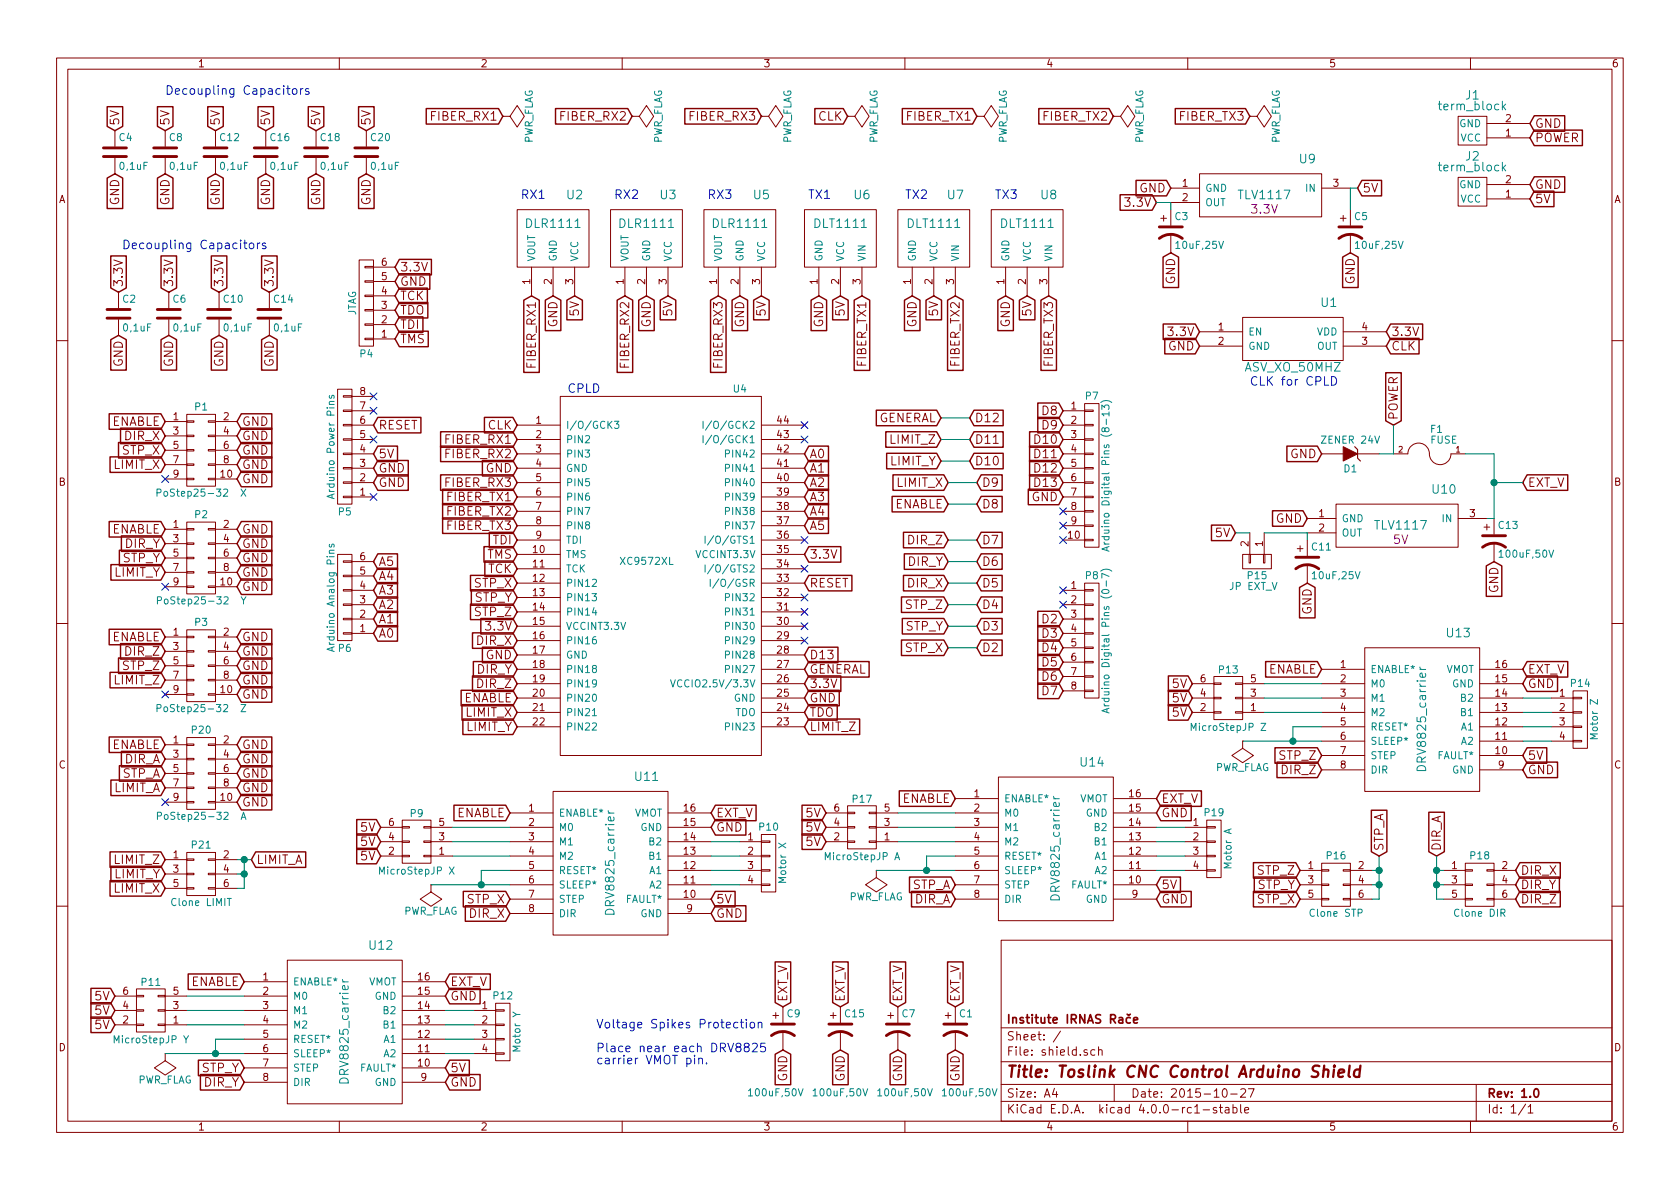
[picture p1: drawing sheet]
EESchema Schematic File Version 2
LIBS:shield-rescue
LIBS:power
LIBS:device
LIBS:transistors
LIBS:conn
LIBS:linear
LIBS:regul
LIBS:74xx
LIBS:cmos4000
LIBS:adc-dac
LIBS:memory
LIBS:xilinx
LIBS:microcontrollers
LIBS:dsp
LIBS:microchip
LIBS:analog_switches
LIBS:motorola
LIBS:texas
LIBS:intel
LIBS:audio
LIBS:interface
LIBS:digital-audio
LIBS:philips
LIBS:display
LIBS:cypress
LIBS:siliconi
LIBS:opto
LIBS:atmel
LIBS:contrib
LIBS:valves
LIBS:xc9572xl
LIBS:shield-cache
EELAYER 25 0
EELAYER END
$Descr A4 11693 8268
encoding utf-8
Sheet 1 1
Title "Toslink CNC Control Arduino Shield"
Date "2015-10-27"
Rev "1.0"
Comp "Institute IRNAS Rače"
Comment1 ""
Comment2 ""
Comment3 ""
Comment4 ""
$EndDescr
$Comp
L DLT1111 U6
U 1 1
P 5850 1650
F 0 "U6" H 6000 1950 60  0000 C CNN
F 1 "DLT1111" H 5850 1750 60  0000 C CNN
F 2 "VQFP44:DLT1111" H 5850 1150 60  0001 C CNN
F 3 "" H 5850 1150 60  0000 C CNN
	1    5850 1650
	1    0    0    -1  
$EndComp
$Comp
L DLR1111 U3
U 1 1
P 4500 1650
F 0 "U3" H 4650 1950 60  0000 C CNN
F 1 "DLR1111" H 4500 1750 60  0000 C CNN
F 2 "VQFP44:DLR1111" H 4500 1150 60  0001 C CNN
F 3 "" H 4500 1150 60  0000 C CNN
	1    4500 1650
	1    0    0    -1  
$EndComp
$Comp
L CONN_01X08 P5
U 1 1
P 2400 3100
F 0 "P5" H 2400 3550 50  0000 C CNN
F 1 "Arduino Power Pins" V 2500 3100 50  0000 C CNN
F 2 "Socket_Strips:Socket_Strip_Straight_1x08" H 2300 3650 60  0001 C CNN
F 3 "" H 2400 3100 60  0000 C CNN
	1    2400 3100
	-1   0    0    1   
$EndComp
$Comp
L CONN_01X06 P6
U 1 1
P 2400 4150
F 0 "P6" H 2400 4500 50  0000 C CNN
F 1 "Arduino Analog Pins" V 2500 4150 50  0000 C CNN
F 2 "Socket_Strips:Socket_Strip_Straight_1x06" H 2300 4600 60  0001 C CNN
F 3 "" H 2400 4150 60  0000 C CNN
	1    2400 4150
	-1   0    0    1   
$EndComp
$Comp
L CONN_01X08 P8
U 1 1
P 7600 4450
F 0 "P8" H 7600 4900 50  0000 C CNN
F 1 "Arduino Digital Pins (0-7)" V 7700 4450 50  0000 C CNN
F 2 "Socket_Strips:Socket_Strip_Straight_1x08" V 7800 4250 60  0001 C CNN
F 3 "" H 7600 4450 60  0000 C CNN
	1    7600 4450
	1    0    0    -1  
$EndComp
$Comp
L CONN_01X10 P7
U 1 1
P 7600 3300
F 0 "P7" H 7600 3850 50  0000 C CNN
F 1 "Arduino Digital Pins (8-13)" V 7700 3300 50  0000 C CNN
F 2 "Socket_Strips:Socket_Strip_Straight_1x10" V 7800 3300 60  0001 C CNN
F 3 "" H 7600 3300 60  0000 C CNN
	1    7600 3300
	1    0    0    -1  
$EndComp
Text GLabel 2600 3350 2    60   Input ~ 0
GND
Text GLabel 2600 3250 2    60   Input ~ 0
GND
Text GLabel 2600 3150 2    60   Input ~ 0
5V
NoConn ~ 2600 2750
NoConn ~ 2600 2850
NoConn ~ 2600 3450
Text GLabel 7400 4300 0    60   Input ~ 0
D2
Text GLabel 7400 4400 0    60   Input ~ 0
D3
Text GLabel 7400 4500 0    60   Input ~ 0
D4
Text GLabel 7400 4600 0    60   Input ~ 0
D5
Text GLabel 7400 4700 0    60   Input ~ 0
D6
Text GLabel 7400 4800 0    60   Input ~ 0
D7
Text GLabel 7400 2850 0    60   Input ~ 0
D8
Text GLabel 7400 2950 0    60   Input ~ 0
D9
Text GLabel 7400 3050 0    60   Input ~ 0
D10
Text GLabel 7400 3150 0    60   Input ~ 0
D11
Text GLabel 7400 3450 0    60   Input ~ 0
GND
Text GLabel 6800 4500 2    60   Input ~ 0
D2
Text GLabel 6600 4500 0    60   Input ~ 0
STP_X
Text GLabel 6800 4350 2    60   Input ~ 0
D3
Text GLabel 6600 4050 0    60   Input ~ 0
DIR_X
Text GLabel 6800 4200 2    60   Input ~ 0
D4
Text GLabel 6600 4350 0    60   Input ~ 0
STP_Y
Text GLabel 6800 4050 2    60   Input ~ 0
D5
Text GLabel 6600 3900 0    60   Input ~ 0
DIR_Y
Text GLabel 6800 3900 2    60   Input ~ 0
D6
Text GLabel 6600 4200 0    60   Input ~ 0
STP_Z
Text GLabel 6800 3750 2    60   Input ~ 0
D7
Text GLabel 6600 3750 0    60   Input ~ 0
DIR_Z
Text GLabel 6800 3500 2    60   Input ~ 0
D8
Text GLabel 6600 3500 0    60   Input ~ 0
ENABLE
Text GLabel 6800 3350 2    60   Input ~ 0
D9
Text GLabel 6600 3350 0    60   Input ~ 0
LIMIT_X
Text GLabel 6750 3200 2    60   Input ~ 0
D10
Text GLabel 6550 3200 0    60   Input ~ 0
LIMIT_Y
Text GLabel 6750 3050 2    60   Input ~ 0
D11
Text GLabel 6550 3050 0    60   Input ~ 0
LIMIT_Z
Text GLabel 3600 4050 0    60   Input ~ 0
STP_X
Text GLabel 3600 4450 0    60   Input ~ 0
DIR_X
Text GLabel 3600 4150 0    60   Input ~ 0
STP_Y
Text GLabel 3600 4250 0    60   Input ~ 0
STP_Z
Text GLabel 3600 4650 0    60   Input ~ 0
DIR_Y
Text GLabel 3600 4750 0    60   Input ~ 0
DIR_Z
Text GLabel 5600 4850 2    60   Input ~ 0
GND
Text GLabel 3600 4550 0    60   Input ~ 0
GND
Text GLabel 5600 4950 2    60   Input ~ 0
TDO
Text GLabel 5600 4750 2    60   Input ~ 0
3.3V
Text GLabel 3600 4350 0    60   Input ~ 0
3.3V
Text GLabel 5600 3850 2    60   Input ~ 0
3.3V
Text GLabel 3600 3750 0    60   Input ~ 0
TDI
Text GLabel 3600 3850 0    60   Input ~ 0
TMS
Text GLabel 3600 3950 0    60   Input ~ 0
TCK
Text GLabel 3600 3250 0    60   Input ~ 0
GND
Text GLabel 3600 2950 0    60   Input ~ 0
CLK
$Comp
L DLT1111 U7
U 1 1
P 6500 1650
F 0 "U7" H 6650 1950 60  0000 C CNN
F 1 "DLT1111" H 6500 1750 60  0000 C CNN
F 2 "VQFP44:DLT1111" H 6500 1150 60  0001 C CNN
F 3 "" H 6500 1150 60  0000 C CNN
	1    6500 1650
	1    0    0    -1  
$EndComp
$Comp
L DLT1111 U8
U 1 1
P 7150 1650
F 0 "U8" H 7300 1950 60  0000 C CNN
F 1 "DLT1111" H 7150 1750 60  0000 C CNN
F 2 "VQFP44:DLT1111" H 7150 1150 60  0001 C CNN
F 3 "" H 7150 1150 60  0000 C CNN
	1    7150 1650
	1    0    0    -1  
$EndComp
Text GLabel 4500 2050 3    60   Input ~ 0
GND
Text GLabel 5700 2050 3    60   Input ~ 0
GND
Text GLabel 6350 2050 3    60   Input ~ 0
GND
Text GLabel 7000 2050 3    60   Input ~ 0
GND
Text GLabel 4650 2050 3    60   Input ~ 0
5V
Text GLabel 5850 2050 3    60   Input ~ 0
5V
Text GLabel 7150 2050 3    60   Input ~ 0
5V
Text GLabel 6500 2050 3    60   Input ~ 0
5V
Text GLabel 4350 2050 3    60   Input ~ 0
FIBER_RX2
Text GLabel 6000 2050 3    60   Input ~ 0
FIBER_TX1
Text GLabel 6650 2050 3    60   Input ~ 0
FIBER_TX2
Text GLabel 7300 2050 3    60   Input ~ 0
FIBER_TX3
Text GLabel 3600 3150 0    60   Input ~ 0
FIBER_RX2
Text GLabel 3600 3450 0    60   Input ~ 0
FIBER_TX1
Text GLabel 3600 3550 0    60   Input ~ 0
FIBER_TX2
Text GLabel 3600 3650 0    60   Input ~ 0
FIBER_TX3
$Comp
L ASV_XO_50MHZ U1
U 1 1
P 9000 2350
F 0 "U1" H 9250 2600 60  0000 C CNN
F 1 "ASV_XO_50MHZ" H 9000 2150 60  0000 C CNN
F 2 "VQFP44:ASV_XO" H 8750 2550 60  0001 C CNN
F 3 "" H 9000 2350 60  0000 C CNN
	1    9000 2350
	1    0    0    -1  
$EndComp
Text GLabel 8350 2400 0    60   Input ~ 0
GND
Text GLabel 9650 2400 2    60   Input ~ 0
CLK
Text GLabel 9650 2300 2    60   Input ~ 0
3.3V
Text GLabel 8350 2300 0    60   Input ~ 0
3.3V
$Comp
L DLR1111 U5
U 1 1
P 5150 1650
F 0 "U5" H 5300 1950 60  0000 C CNN
F 1 "DLR1111" H 5150 1750 60  0000 C CNN
F 2 "VQFP44:DLR1111" H 5150 1150 60  0001 C CNN
F 3 "" H 5150 1150 60  0000 C CNN
	1    5150 1650
	1    0    0    -1  
$EndComp
Text GLabel 5150 2050 3    60   Input ~ 0
GND
Text GLabel 5300 2050 3    60   Input ~ 0
5V
Text GLabel 5000 2050 3    60   Input ~ 0
FIBER_RX3
$Comp
L DLR1111 U2
U 1 1
P 3850 1650
F 0 "U2" H 4000 1950 60  0000 C CNN
F 1 "DLR1111" H 3850 1750 60  0000 C CNN
F 2 "VQFP44:DLR1111" H 3850 1150 60  0001 C CNN
F 3 "" H 3850 1150 60  0000 C CNN
	1    3850 1650
	1    0    0    -1  
$EndComp
Text GLabel 3850 2050 3    60   Input ~ 0
GND
Text GLabel 4000 2050 3    60   Input ~ 0
5V
Text GLabel 3700 2050 3    60   Input ~ 0
FIBER_RX1
Text GLabel 3600 3050 0    60   Input ~ 0
FIBER_RX1
Text GLabel 3600 3350 0    60   Input ~ 0
FIBER_RX3
$Comp
L CONN_01X06 P4
U 1 1
P 2550 2100
F 0 "P4" H 2550 2450 50  0000 C CNN
F 1 "JTAG" V 2650 2100 50  0000 C CNN
F 2 "Socket_Strips:Socket_Strip_Straight_1x06" H 2350 2500 60  0001 C CNN
F 3 "" H 2550 2100 60  0000 C CNN
	1    2550 2100
	-1   0    0    1   
$EndComp
Text GLabel 2750 2350 2    60   Input ~ 0
TMS
Text GLabel 2750 2250 2    60   Input ~ 0
TDI
Text GLabel 2750 2150 2    60   Input ~ 0
TDO
Text GLabel 2750 2050 2    60   Input ~ 0
TCK
Text GLabel 2750 1950 2    60   Input ~ 0
GND
Text GLabel 2750 1850 2    60   Input ~ 0
3.3V
Text GLabel 800  1200 3    60   Input ~ 0
GND
$Comp
L C C4
U 1 1
P 800 1050
F 0 "C4" H 825 1150 50  0000 L CNN
F 1 "0,1uF" H 825 950 50  0000 L CNN
F 2 "Capacitors_SMD:C_0603_HandSoldering" H 838 900 30  0001 C CNN
F 3 "" H 800 1050 60  0000 C CNN
	1    800  1050
	1    0    0    -1  
$EndComp
Text GLabel 800  900  1    60   Input ~ 0
5V
Text GLabel 1150 900  1    60   Input ~ 0
5V
Text GLabel 1150 1200 3    60   Input ~ 0
GND
$Comp
L C C8
U 1 1
P 1150 1050
F 0 "C8" H 1175 1150 50  0000 L CNN
F 1 "0,1uF" H 1175 950 50  0000 L CNN
F 2 "Capacitors_SMD:C_0603_HandSoldering" H 1188 900 30  0001 C CNN
F 3 "" H 1150 1050 60  0000 C CNN
	1    1150 1050
	1    0    0    -1  
$EndComp
Text GLabel 1500 900  1    60   Input ~ 0
5V
Text GLabel 1500 1200 3    60   Input ~ 0
GND
$Comp
L C C12
U 1 1
P 1500 1050
F 0 "C12" H 1525 1150 50  0000 L CNN
F 1 "0,1uF" H 1525 950 50  0000 L CNN
F 2 "Capacitors_SMD:C_0603_HandSoldering" H 1538 900 30  0001 C CNN
F 3 "" H 1500 1050 60  0000 C CNN
	1    1500 1050
	1    0    0    -1  
$EndComp
Text GLabel 1850 900  1    60   Input ~ 0
5V
Text GLabel 1850 1200 3    60   Input ~ 0
GND
$Comp
L C C16
U 1 1
P 1850 1050
F 0 "C16" H 1875 1150 50  0000 L CNN
F 1 "0,1uF" H 1875 950 50  0000 L CNN
F 2 "Capacitors_SMD:C_0603_HandSoldering" H 1888 900 30  0001 C CNN
F 3 "" H 1850 1050 60  0000 C CNN
	1    1850 1050
	1    0    0    -1  
$EndComp
Text GLabel 2200 900  1    60   Input ~ 0
5V
Text GLabel 2200 1200 3    60   Input ~ 0
GND
$Comp
L C C18
U 1 1
P 2200 1050
F 0 "C18" H 2225 1150 50  0000 L CNN
F 1 "0,1uF" H 2225 950 50  0000 L CNN
F 2 "Capacitors_SMD:C_0603_HandSoldering" H 2238 900 30  0001 C CNN
F 3 "" H 2200 1050 60  0000 C CNN
	1    2200 1050
	1    0    0    -1  
$EndComp
Text GLabel 2550 900  1    60   Input ~ 0
5V
Text GLabel 2550 1200 3    60   Input ~ 0
GND
$Comp
L C C20
U 1 1
P 2550 1050
F 0 "C20" H 2575 1150 50  0000 L CNN
F 1 "0,1uF" H 2575 950 50  0000 L CNN
F 2 "Capacitors_SMD:C_0603_HandSoldering" H 2588 900 30  0001 C CNN
F 3 "" H 2550 1050 60  0000 C CNN
	1    2550 1050
	1    0    0    -1  
$EndComp
Text GLabel 825  2025 1    60   Input ~ 0
3.3V
Text GLabel 825  2325 3    60   Input ~ 0
GND
$Comp
L C C2
U 1 1
P 825 2175
F 0 "C2" H 850 2275 50  0000 L CNN
F 1 "0,1uF" H 850 2075 50  0000 L CNN
F 2 "Capacitors_SMD:C_0603_HandSoldering" H 863 2025 30  0001 C CNN
F 3 "" H 825 2175 60  0000 C CNN
	1    825  2175
	1    0    0    -1  
$EndComp
Text GLabel 1175 2025 1    60   Input ~ 0
3.3V
Text GLabel 1175 2325 3    60   Input ~ 0
GND
$Comp
L C C6
U 1 1
P 1175 2175
F 0 "C6" H 1200 2275 50  0000 L CNN
F 1 "0,1uF" H 1200 2075 50  0000 L CNN
F 2 "Capacitors_SMD:C_0603_HandSoldering" H 1213 2025 30  0001 C CNN
F 3 "" H 1175 2175 60  0000 C CNN
	1    1175 2175
	1    0    0    -1  
$EndComp
Text GLabel 1875 2025 1    60   Input ~ 0
3.3V
Text GLabel 1875 2325 3    60   Input ~ 0
GND
$Comp
L C C14
U 1 1
P 1875 2175
F 0 "C14" H 1900 2275 50  0000 L CNN
F 1 "0,1uF" H 1900 2075 50  0000 L CNN
F 2 "Capacitors_SMD:C_0603_HandSoldering" H 1913 2025 30  0001 C CNN
F 3 "" H 1875 2175 60  0000 C CNN
	1    1875 2175
	1    0    0    -1  
$EndComp
Text GLabel 1525 2025 1    60   Input ~ 0
3.3V
Text GLabel 1525 2325 3    60   Input ~ 0
GND
$Comp
L C C10
U 1 1
P 1525 2175
F 0 "C10" H 1550 2275 50  0000 L CNN
F 1 "0,1uF" H 1550 2075 50  0000 L CNN
F 2 "Capacitors_SMD:C_0603_HandSoldering" H 1563 2025 30  0001 C CNN
F 3 "" H 1525 2175 60  0000 C CNN
	1    1525 2175
	1    0    0    -1  
$EndComp
$Comp
L CONN_02X05 P1
U 1 1
P 1400 3125
F 0 "P1" H 1400 3425 50  0000 C CNN
F 1 "PoStep25-32  X" H 1400 2825 50  0000 C CNN
F 2 "Socket_Strips:Socket_Strip_Straight_2x05" H 1500 3525 60  0001 C CNN
F 3 "" H 1400 1925 60  0000 C CNN
	1    1400 3125
	1    0    0    -1  
$EndComp
Text GLabel 1150 2925 0    60   Input ~ 0
ENABLE
Text GLabel 1150 3025 0    60   Input ~ 0
DIR_X
Text GLabel 1150 3125 0    60   Input ~ 0
STP_X
Text GLabel 1650 2925 2    60   Input ~ 0
GND
Text GLabel 1650 3025 2    60   Input ~ 0
GND
Text GLabel 1650 3125 2    60   Input ~ 0
GND
Text GLabel 1650 3225 2    60   Input ~ 0
GND
Text GLabel 1650 3325 2    60   Input ~ 0
GND
NoConn ~ 1150 3325
Text GLabel 1150 3225 0    60   Input ~ 0
LIMIT_X
$Comp
L CONN_02X05 P2
U 1 1
P 1400 3875
F 0 "P2" H 1400 4175 50  0000 C CNN
F 1 "PoStep25-32  Y" H 1400 3575 50  0000 C CNN
F 2 "Socket_Strips:Socket_Strip_Straight_2x05" H 1450 3475 60  0001 C CNN
F 3 "" H 1400 2675 60  0000 C CNN
	1    1400 3875
	1    0    0    -1  
$EndComp
Text GLabel 1150 3675 0    60   Input ~ 0
ENABLE
Text GLabel 1150 3775 0    60   Input ~ 0
DIR_Y
Text GLabel 1150 3875 0    60   Input ~ 0
STP_Y
Text GLabel 1650 3675 2    60   Input ~ 0
GND
Text GLabel 1650 3775 2    60   Input ~ 0
GND
Text GLabel 1650 3875 2    60   Input ~ 0
GND
Text GLabel 1650 3975 2    60   Input ~ 0
GND
Text GLabel 1650 4075 2    60   Input ~ 0
GND
NoConn ~ 1150 4075
Text GLabel 1150 3975 0    60   Input ~ 0
LIMIT_Y
$Comp
L CONN_02X05 P3
U 1 1
P 1400 4625
F 0 "P3" H 1400 4925 50  0000 C CNN
F 1 "PoStep25-32  Z" H 1400 4325 50  0000 C CNN
F 2 "Socket_Strips:Socket_Strip_Straight_2x05" H 1400 4225 60  0001 C CNN
F 3 "" H 1400 3425 60  0000 C CNN
	1    1400 4625
	1    0    0    -1  
$EndComp
Text GLabel 1150 4425 0    60   Input ~ 0
ENABLE
Text GLabel 1150 4525 0    60   Input ~ 0
DIR_Z
Text GLabel 1150 4625 0    60   Input ~ 0
STP_Z
Text GLabel 1650 4425 2    60   Input ~ 0
GND
Text GLabel 1650 4525 2    60   Input ~ 0
GND
Text GLabel 1650 4625 2    60   Input ~ 0
GND
Text GLabel 1650 4725 2    60   Input ~ 0
GND
Text GLabel 1650 4825 2    60   Input ~ 0
GND
NoConn ~ 1150 4825
Text GLabel 1150 4725 0    60   Input ~ 0
LIMIT_Z
Text GLabel 6800 800  0    60   Input ~ 0
FIBER_TX1
$Comp
L PWR_FLAG #FLG01
U 1 1
P 6800 800
F 0 "#FLG01" H 6800 895 50  0001 C CNN
F 1 "PWR_FLAG" H 6800 980 50  0000 C CNN
F 2 "" H 6800 800 60  0000 C CNN
F 3 "" H 6800 800 60  0000 C CNN
	1    6800 800 
	0    1    1    0   
$EndComp
Text GLabel 7750 800  0    60   Input ~ 0
FIBER_TX2
$Comp
L PWR_FLAG #FLG02
U 1 1
P 7750 800
F 0 "#FLG02" H 7750 895 50  0001 C CNN
F 1 "PWR_FLAG" H 7750 980 50  0000 C CNN
F 2 "" H 7750 800 60  0000 C CNN
F 3 "" H 7750 800 60  0000 C CNN
	1    7750 800 
	0    1    1    0   
$EndComp
Text GLabel 8700 800  0    60   Input ~ 0
FIBER_TX3
$Comp
L PWR_FLAG #FLG03
U 1 1
P 8700 800
F 0 "#FLG03" H 8700 895 50  0001 C CNN
F 1 "PWR_FLAG" H 8700 980 50  0000 C CNN
F 2 "" H 8700 800 60  0000 C CNN
F 3 "" H 8700 800 60  0000 C CNN
	1    8700 800 
	0    1    1    0   
$EndComp
Text GLabel 5900 800  0    60   Input ~ 0
CLK
$Comp
L PWR_FLAG #FLG04
U 1 1
P 5900 800
F 0 "#FLG04" H 5900 895 50  0001 C CNN
F 1 "PWR_FLAG" H 5900 980 50  0000 C CNN
F 2 "" H 5900 800 60  0000 C CNN
F 3 "" H 5900 800 60  0000 C CNN
	1    5900 800 
	0    1    1    0   
$EndComp
$Comp
L PWR_FLAG #FLG05
U 1 1
P 3500 800
F 0 "#FLG05" H 3500 895 50  0001 C CNN
F 1 "PWR_FLAG" H 3500 980 50  0000 C CNN
F 2 "" H 3500 800 60  0000 C CNN
F 3 "" H 3500 800 60  0000 C CNN
	1    3500 800 
	0    1    1    0   
$EndComp
Text GLabel 3500 800  0    60   Input ~ 0
FIBER_RX1
$Comp
L PWR_FLAG #FLG06
U 1 1
P 4400 800
F 0 "#FLG06" H 4400 895 50  0001 C CNN
F 1 "PWR_FLAG" H 4400 980 50  0000 C CNN
F 2 "" H 4400 800 60  0000 C CNN
F 3 "" H 4400 800 60  0000 C CNN
	1    4400 800 
	0    1    1    0   
$EndComp
Text GLabel 4400 800  0    60   Input ~ 0
FIBER_RX2
$Comp
L PWR_FLAG #FLG07
U 1 1
P 5300 800
F 0 "#FLG07" H 5300 895 50  0001 C CNN
F 1 "PWR_FLAG" H 5300 980 50  0000 C CNN
F 2 "" H 5300 800 60  0000 C CNN
F 3 "" H 5300 800 60  0000 C CNN
	1    5300 800 
	0    1    1    0   
$EndComp
Text GLabel 5300 800  0    60   Input ~ 0
FIBER_RX3
Text GLabel 3600 4850 0    60   Input ~ 0
ENABLE
Text GLabel 3600 4950 0    60   Input ~ 0
LIMIT_X
Text GLabel 3600 5050 0    60   Input ~ 0
LIMIT_Y
Text GLabel 5600 5050 2    60   Input ~ 0
LIMIT_Z
Text GLabel 5600 4650 2    60   Input ~ 0
GENERAL
Text GLabel 7400 3250 0    60   Input ~ 0
D12
Text GLabel 6750 2900 2    60   Input ~ 0
D12
Text GLabel 6550 2900 0    60   Input ~ 0
GENERAL
Text GLabel 7400 3350 0    60   Input ~ 0
D13
Text GLabel 2600 4300 2    60   Input ~ 0
A1
Text GLabel 2600 4200 2    60   Input ~ 0
A2
Text GLabel 2600 4100 2    60   Input ~ 0
A3
Text GLabel 2600 4000 2    60   Input ~ 0
A4
Text GLabel 2600 3900 2    60   Input ~ 0
A5
Text GLabel 2600 2950 2    60   Input ~ 0
RESET
$Comp
L TLV1117 U9
U 1 1
P 8800 1400
F 0 "U9" H 9100 1700 60  0000 C CNN
F 1 "TLV1117" H 8800 1450 60  0000 C CNN
F 2 "VQFP44:SOT-223" H 8800 1250 60  0001 C CNN
F 3 "" H 8700 950 60  0000 C CNN
F 4 "3.3V" H 8800 1350 60  0000 C CNN "Voltage"
	1    8800 1400
	1    0    0    -1  
$EndComp
Text GLabel 8150 1300 0    60   Input ~ 0
GND
NoConn ~ 2600 3050
Text GLabel 8050 1400 0    60   Input ~ 0
3.3V
Text GLabel 9450 1300 2    60   Input ~ 0
5V
Text GLabel 9400 1750 3    60   Input ~ 0
GND
Text GLabel 8150 1750 3    60   Input ~ 0
GND
$Comp
L XC9572XL U4
U 1 1
P 4600 4000
F 0 "U4" H 5150 5300 50  0000 C CNN
F 1 "XC9572XL" H 4500 4100 50  0000 C CNN
F 2 "VQFP44:VQFP44" H 4550 3900 50  0001 C CNN
F 3 "" H 4600 4000 50  0001 C CNN
	1    4600 4000
	1    0    0    -1  
$EndComp
Text GLabel 5600 4050 2    60   Input ~ 0
RESET
Text GLabel 5600 4550 2    60   Input ~ 0
D13
Text GLabel 5600 3250 2    60   Input ~ 0
A1
Text GLabel 5600 3350 2    60   Input ~ 0
A2
Text GLabel 5600 3450 2    60   Input ~ 0
A3
Text GLabel 5600 3550 2    60   Input ~ 0
A4
Text GLabel 5600 3650 2    60   Input ~ 0
A5
Text GLabel 5600 3150 2    60   Input ~ 0
A0
Text GLabel 2600 4400 2    60   Input ~ 0
A0
NoConn ~ 5600 2950
NoConn ~ 5600 3050
NoConn ~ 5600 3750
Text GLabel 4950 5650 2    60   Input ~ 0
EXT_V
Text GLabel 4950 5750 2    60   Input ~ 0
GND
Text GLabel 4950 6350 2    60   Input ~ 0
GND
$Comp
L motor_driver_carrier U11
U 1 1
P 4250 6000
F 0 "U11" H 4500 6600 60  0000 C CNN
F 1 "DRV8825_carrier" V 4250 6000 60  0000 C CNN
F 2 "VQFP44:DRV8825_carrier" H 4250 5450 60  0001 C CNN
F 3 "" H 3750 5800 60  0000 C CNN
	1    4250 6000
	1    0    0    -1  
$EndComp
Text GLabel 3550 6250 0    60   Input ~ 0
STP_X
Text GLabel 3550 6350 0    60   Input ~ 0
DIR_X
Text GLabel 4950 6250 2    60   Input ~ 0
5V
Text GLabel 3550 5650 0    60   Input ~ 0
ENABLE
$Comp
L CONN_01X04 P10
U 1 1
P 5350 6000
F 0 "P10" H 5350 6250 50  0000 C CNN
F 1 "Motor X" V 5450 6000 50  0000 C CNN
F 2 "Socket_Strips:Socket_Strip_Straight_1x04" H 5350 6000 60  0001 C CNN
F 3 "" H 5350 6000 60  0000 C CNN
	1    5350 6000
	1    0    0    -1  
$EndComp
$Comp
L CONN_02X03 P9
U 1 1
P 2900 5850
F 0 "P9" H 2900 5650 50  0000 C CNN
F 1 "MicroStepJP X" H 2900 6050 50  0000 C CNN
F 2 "Socket_Strips:Socket_Strip_Straight_2x03" H 2900 4650 60  0001 C CNN
F 3 "" H 2900 4650 60  0000 C CNN
	1    2900 5850
	-1   0    0    1   
$EndComp
Text GLabel 2650 5750 0    60   Input ~ 0
5V
Text GLabel 2650 5850 0    60   Input ~ 0
5V
Text GLabel 2650 5950 0    60   Input ~ 0
5V
Text GLabel 6650 7000 1    60   Input ~ 0
EXT_V
Text GLabel 6650 7300 3    60   Input ~ 0
GND
$Comp
L CP1 C3
U 1 1
P 8150 1600
F 0 "C3" H 8175 1700 50  0000 L CNN
F 1 "10uF,25V" H 8175 1500 50  0000 L CNN
F 2 "Capacitors_Tantalum_SMD:TantalC_SizeA_EIA-3216_HandSoldering" H 8150 1600 60  0001 C CNN
F 3 "" H 8150 1600 60  0000 C CNN
	1    8150 1600
	1    0    0    -1  
$EndComp
$Comp
L CP1 C5
U 1 1
P 9400 1600
F 0 "C5" H 9425 1700 50  0000 L CNN
F 1 "10uF,25V" H 9425 1500 50  0000 L CNN
F 2 "Capacitors_Tantalum_SMD:TantalC_SizeA_EIA-3216_HandSoldering" H 9400 1600 60  0001 C CNN
F 3 "" H 9400 1600 60  0000 C CNN
	1    9400 1600
	1    0    0    -1  
$EndComp
$Comp
L CP1 C1
U 1 1
P 6650 7150
F 0 "C1" H 6675 7250 50  0000 L CNN
F 1 "100uF,50V" H 6550 6700 50  0000 L CNN
F 2 "Socket_Strips:Socket_Strip_Straight_1x02" H 6650 7150 60  0001 C CNN
F 3 "" H 6650 7150 60  0000 C CNN
	1    6650 7150
	1    0    0    -1  
$EndComp
Text GLabel 3100 6825 2    60   Input ~ 0
EXT_V
Text GLabel 3100 6925 2    60   Input ~ 0
GND
Text GLabel 3100 7525 2    60   Input ~ 0
GND
$Comp
L motor_driver_carrier U12
U 1 1
P 2400 7175
F 0 "U12" H 2650 7775 60  0000 C CNN
F 1 "DRV8825_carrier" V 2400 7175 60  0000 C CNN
F 2 "VQFP44:DRV8825_carrier" H 2400 6625 60  0001 C CNN
F 3 "" H 1900 6975 60  0000 C CNN
	1    2400 7175
	1    0    0    -1  
$EndComp
Text GLabel 1700 7425 0    60   Input ~ 0
STP_Y
Text GLabel 1700 7525 0    60   Input ~ 0
DIR_Y
Text GLabel 3100 7425 2    60   Input ~ 0
5V
Text GLabel 1700 6825 0    60   Input ~ 0
ENABLE
$Comp
L CONN_01X04 P12
U 1 1
P 3500 7175
F 0 "P12" H 3500 7425 50  0000 C CNN
F 1 "Motor Y" V 3600 7175 50  0000 C CNN
F 2 "Socket_Strips:Socket_Strip_Straight_1x04" H 3500 7175 60  0001 C CNN
F 3 "" H 3500 7175 60  0000 C CNN
	1    3500 7175
	1    0    0    -1  
$EndComp
$Comp
L CONN_02X03 P11
U 1 1
P 1050 7025
F 0 "P11" H 1050 6825 50  0000 C CNN
F 1 "MicroStepJP Y" H 1050 7225 50  0000 C CNN
F 2 "Socket_Strips:Socket_Strip_Straight_2x03" H 1050 5825 60  0001 C CNN
F 3 "" H 1050 5825 60  0000 C CNN
	1    1050 7025
	-1   0    0    1   
$EndComp
Text GLabel 800  6925 0    60   Input ~ 0
5V
Text GLabel 800  7025 0    60   Input ~ 0
5V
Text GLabel 800  7125 0    60   Input ~ 0
5V
Text GLabel 6250 7000 1    60   Input ~ 0
EXT_V
Text GLabel 6250 7300 3    60   Input ~ 0
GND
$Comp
L CP1 C7
U 1 1
P 6250 7150
F 0 "C7" H 6275 7250 50  0000 L CNN
F 1 "100uF,50V" H 6100 6700 50  0000 L CNN
F 2 "Socket_Strips:Socket_Strip_Straight_1x02" H 6250 7150 60  0001 C CNN
F 3 "" H 6250 7150 60  0000 C CNN
	1    6250 7150
	1    0    0    -1  
$EndComp
Text GLabel 10600 4650 2    60   Input ~ 0
EXT_V
Text GLabel 10600 4750 2    60   Input ~ 0
GND
Text GLabel 10600 5350 2    60   Input ~ 0
GND
$Comp
L motor_driver_carrier U13
U 1 1
P 9900 5000
F 0 "U13" H 10150 5600 60  0000 C CNN
F 1 "DRV8825_carrier" V 9900 5000 60  0000 C CNN
F 2 "VQFP44:DRV8825_carrier" H 9900 4450 60  0001 C CNN
F 3 "" H 9400 4800 60  0000 C CNN
	1    9900 5000
	1    0    0    -1  
$EndComp
Text GLabel 9200 5250 0    60   Input ~ 0
STP_Z
Text GLabel 9200 5350 0    60   Input ~ 0
DIR_Z
Text GLabel 10600 5250 2    60   Input ~ 0
5V
Text GLabel 9200 4650 0    60   Input ~ 0
ENABLE
$Comp
L CONN_01X04 P14
U 1 1
P 11000 5000
F 0 "P14" H 11000 5250 50  0000 C CNN
F 1 "Motor Z" V 11100 5000 50  0000 C CNN
F 2 "Socket_Strips:Socket_Strip_Straight_1x04" H 11000 5000 60  0001 C CNN
F 3 "" H 11000 5000 60  0000 C CNN
	1    11000 5000
	1    0    0    -1  
$EndComp
$Comp
L CONN_02X03 P13
U 1 1
P 8550 4850
F 0 "P13" H 8550 4650 50  0000 C CNN
F 1 "MicroStepJP Z" H 8550 5050 50  0000 C CNN
F 2 "Socket_Strips:Socket_Strip_Straight_2x03" H 8550 3650 60  0001 C CNN
F 3 "" H 8550 3650 60  0000 C CNN
	1    8550 4850
	-1   0    0    1   
$EndComp
Text GLabel 8300 4750 0    60   Input ~ 0
5V
Text GLabel 8300 4850 0    60   Input ~ 0
5V
Text GLabel 8300 4950 0    60   Input ~ 0
5V
Text GLabel 5450 7000 1    60   Input ~ 0
EXT_V
Text GLabel 5450 7300 3    60   Input ~ 0
GND
$Comp
L CP1 C9
U 1 1
P 5450 7150
F 0 "C9" H 5475 7250 50  0000 L CNN
F 1 "100uF,50V" H 5200 6700 50  0000 L CNN
F 2 "Socket_Strips:Socket_Strip_Straight_1x02" H 5450 7150 60  0001 C CNN
F 3 "" H 5450 7150 60  0000 C CNN
	1    5450 7150
	1    0    0    -1  
$EndComp
$Comp
L PWR_FLAG #FLG08
U 1 1
P 3000 6150
F 0 "#FLG08" H 3000 6245 50  0001 C CNN
F 1 "PWR_FLAG" H 3000 6330 50  0000 C CNN
F 2 "" H 3000 6150 60  0000 C CNN
F 3 "" H 3000 6150 60  0000 C CNN
	1    3000 6150
	-1   0    0    1   
$EndComp
$Comp
L PWR_FLAG #FLG09
U 1 1
P 8650 5150
F 0 "#FLG09" H 8650 5245 50  0001 C CNN
F 1 "PWR_FLAG" H 8650 5330 50  0000 C CNN
F 2 "" H 8650 5150 60  0000 C CNN
F 3 "" H 8650 5150 60  0000 C CNN
	1    8650 5150
	-1   0    0    1   
$EndComp
$Comp
L PWR_FLAG #FLG010
U 1 1
P 1150 7325
F 0 "#FLG010" H 1150 7420 50  0001 C CNN
F 1 "PWR_FLAG" H 1150 7505 50  0000 C CNN
F 2 "" H 1150 7325 60  0000 C CNN
F 3 "" H 1150 7325 60  0000 C CNN
	1    1150 7325
	-1   0    0    1   
$EndComp
$Comp
L term_block J1
U 1 1
P 10250 900
F 0 "J1" V 10500 900 60  0000 C CNN
F 1 "term_block" V 10425 900 60  0000 C CNN
F 2 "VQFP44:terminal_block" H 10250 450 60  0001 C CNN
F 3 "" H 10200 900 60  0000 C CNN
	1    10250 900 
	0    -1   -1   0   
$EndComp
Text GLabel 10650 950  2    60   Input ~ 0
POWER
Text GLabel 10650 850  2    60   Input ~ 0
GND
$Comp
L ZENER D1
U 1 1
P 9400 3150
F 0 "D1" H 9400 3250 50  0000 C CNN
F 1 "ZENER 24V" H 9400 3050 50  0000 C CNN
F 2 "Diodes_SMD:MELF_Standard" H 9400 3300 60  0001 C CNN
F 3 "" H 9400 3150 60  0000 C CNN
	1    9400 3150
	-1   0    0    1   
$EndComp
$Comp
L FUSE F1
U 1 1
P 9950 3150
F 0 "F1" H 9900 2975 50  0000 C CNN
F 1 "FUSE" H 9850 3050 50  0000 C CNN
F 2 "Resistors_SMD:R_1812" H 9900 3300 60  0001 C CNN
F 3 "" H 9950 3150 60  0000 C CNN
	1    9950 3150
	-1   0    0    1   
$EndComp
$Comp
L term_block J2
U 1 1
P 10250 1325
F 0 "J2" V 10500 1325 60  0000 C CNN
F 1 "term_block" V 10425 1325 60  0000 C CNN
F 2 "VQFP44:terminal_block" H 10250 875 60  0001 C CNN
F 3 "" H 10200 1325 60  0000 C CNN
	1    10250 1325
	0    -1   -1   0   
$EndComp
Text GLabel 10650 1375 2    60   Input ~ 0
5V
Text GLabel 10650 1275 2    60   Input ~ 0
GND
Text GLabel 9100 3600 0    60   Input ~ 0
GND
Text GLabel 10400 3900 3    60   Input ~ 0
GND
Text GLabel 9100 4050 3    60   Input ~ 0
GND
$Comp
L CP1 C11
U 1 1
P 9100 3900
F 0 "C11" H 9125 4000 50  0000 L CNN
F 1 "10uF,25V" H 9125 3800 50  0000 L CNN
F 2 "Capacitors_Tantalum_SMD:TantalC_SizeA_EIA-3216_HandSoldering" H 9100 3900 60  0001 C CNN
F 3 "" H 9100 3900 60  0000 C CNN
	1    9100 3900
	1    0    0    -1  
$EndComp
$Comp
L CP1 C13
U 1 1
P 10400 3750
F 0 "C13" H 10425 3850 50  0000 L CNN
F 1 "100uF,50V" H 10425 3650 50  0000 L CNN
F 2 "Socket_Strips:Socket_Strip_Straight_1x02" H 10400 3750 60  0001 C CNN
F 3 "" H 10400 3750 60  0000 C CNN
	1    10400 3750
	1    0    0    -1  
$EndComp
Text GLabel 8600 3700 0    60   Input ~ 0
5V
Text GLabel 10600 3350 2    60   Input ~ 0
EXT_V
$Comp
L CONN_01X02 P15
U 1 1
P 8750 3900
F 0 "P15" V 8850 3900 50  0000 C CNN
F 1 "JP EXT_V" V 8925 3875 50  0000 C CNN
F 2 "Socket_Strips:Socket_Strip_Straight_1x02" V 8750 3900 60  0001 C CNN
F 3 "" H 8750 3900 60  0000 C CNN
	1    8750 3900
	0    1    1    0   
$EndComp
Text GLabel 9200 3150 0    60   Input ~ 0
GND
$Comp
L TLV1117 U10
U 1 1
P 9750 3700
F 0 "U10" H 10050 4000 60  0000 C CNN
F 1 "TLV1117" H 9750 3750 60  0000 C CNN
F 2 "VQFP44:SOT-223" H 9750 3550 60  0001 C CNN
F 3 "" H 9650 3250 60  0000 C CNN
F 4 "5V" H 9750 3650 60  0000 C CNN "Voltage"
	1    9750 3700
	1    0    0    -1  
$EndComp
NoConn ~ 7400 4100
NoConn ~ 7400 4200
NoConn ~ 7400 3550
NoConn ~ 7400 3650
NoConn ~ 7400 3750
NoConn ~ 5600 4150
NoConn ~ 5600 4250
NoConn ~ 5600 4350
NoConn ~ 5600 4450
NoConn ~ 5600 3950
Text GLabel 8050 5550 2    60   Input ~ 0
EXT_V
Text GLabel 8050 5650 2    60   Input ~ 0
GND
Text GLabel 8050 6250 2    60   Input ~ 0
GND
$Comp
L motor_driver_carrier U14
U 1 1
P 7350 5900
F 0 "U14" H 7600 6500 60  0000 C CNN
F 1 "DRV8825_carrier" V 7350 5900 60  0000 C CNN
F 2 "VQFP44:DRV8825_carrier" H 7350 5350 60  0001 C CNN
F 3 "" H 6850 5700 60  0000 C CNN
	1    7350 5900
	1    0    0    -1  
$EndComp
Text GLabel 6650 6150 0    60   Input ~ 0
STP_A
Text GLabel 6650 6250 0    60   Input ~ 0
DIR_A
Text GLabel 8050 6150 2    60   Input ~ 0
5V
Text GLabel 6650 5550 0    60   Input ~ 0
ENABLE
$Comp
L CONN_01X04 P19
U 1 1
P 8450 5900
F 0 "P19" H 8450 6150 50  0000 C CNN
F 1 "Motor A" V 8550 5900 50  0000 C CNN
F 2 "Socket_Strips:Socket_Strip_Straight_1x04" H 8450 5900 60  0001 C CNN
F 3 "" H 8450 5900 60  0000 C CNN
	1    8450 5900
	1    0    0    -1  
$EndComp
$Comp
L CONN_02X03 P17
U 1 1
P 6000 5750
F 0 "P17" H 6000 5550 50  0000 C CNN
F 1 "MicroStepJP A" H 6000 5950 50  0000 C CNN
F 2 "Socket_Strips:Socket_Strip_Straight_2x03" H 6000 4550 60  0001 C CNN
F 3 "" H 6000 4550 60  0000 C CNN
	1    6000 5750
	-1   0    0    1   
$EndComp
Text GLabel 5750 5650 0    60   Input ~ 0
5V
Text GLabel 5750 5750 0    60   Input ~ 0
5V
Text GLabel 5750 5850 0    60   Input ~ 0
5V
$Comp
L PWR_FLAG #FLG011
U 1 1
P 6100 6050
F 0 "#FLG011" H 6100 6145 50  0001 C CNN
F 1 "PWR_FLAG" H 6100 6230 50  0000 C CNN
F 2 "" H 6100 6050 60  0000 C CNN
F 3 "" H 6100 6050 60  0000 C CNN
	1    6100 6050
	-1   0    0    1   
$EndComp
Text GLabel 5850 7000 1    60   Input ~ 0
EXT_V
Text GLabel 5850 7300 3    60   Input ~ 0
GND
$Comp
L CP1 C15
U 1 1
P 5850 7150
F 0 "C15" H 5875 7250 50  0000 L CNN
F 1 "100uF,50V" H 5650 6700 50  0000 L CNN
F 2 "Socket_Strips:Socket_Strip_Straight_1x02" H 5850 7150 60  0001 C CNN
F 3 "" H 5850 7150 60  0000 C CNN
	1    5850 7150
	1    0    0    -1  
$EndComp
$Comp
L CONN_02X03 P16
U 1 1
P 9300 6150
F 0 "P16" H 9300 6350 50  0000 C CNN
F 1 "Clone STP" H 9300 5950 50  0000 C CNN
F 2 "" H 9300 4950 60  0000 C CNN
F 3 "" H 9300 4950 60  0000 C CNN
	1    9300 6150
	1    0    0    -1  
$EndComp
$Comp
L CONN_02X03 P18
U 1 1
P 10300 6150
F 0 "P18" H 10300 6350 50  0000 C CNN
F 1 "Clone DIR" H 10300 5950 50  0000 C CNN
F 2 "" H 10300 4950 60  0000 C CNN
F 3 "" H 10300 4950 60  0000 C CNN
	1    10300 6150
	1    0    0    -1  
$EndComp
Text GLabel 9600 5950 1    60   Input ~ 0
STP_A
Text GLabel 10000 5950 1    60   Input ~ 0
DIR_A
Text GLabel 9050 6250 0    60   Input ~ 0
STP_X
Text GLabel 9050 6150 0    60   Input ~ 0
STP_Y
Text GLabel 9050 6050 0    60   Input ~ 0
STP_Z
Text GLabel 10550 6050 2    60   Input ~ 0
DIR_X
Text GLabel 10550 6150 2    60   Input ~ 0
DIR_Y
Text GLabel 10550 6250 2    60   Input ~ 0
DIR_Z
Text GLabel 9700 2950 1    60   Input ~ 0
POWER
$Comp
L CONN_02X05 P20
U 1 1
P 1400 5375
F 0 "P20" H 1400 5675 50  0000 C CNN
F 1 "PoStep25-32  A" H 1400 5075 50  0000 C CNN
F 2 "Socket_Strips:Socket_Strip_Straight_2x05" H 1400 4975 60  0001 C CNN
F 3 "" H 1400 4175 60  0000 C CNN
	1    1400 5375
	1    0    0    -1  
$EndComp
Text GLabel 1150 5175 0    60   Input ~ 0
ENABLE
Text GLabel 1150 5275 0    60   Input ~ 0
DIR_A
Text GLabel 1150 5375 0    60   Input ~ 0
STP_A
Text GLabel 1650 5175 2    60   Input ~ 0
GND
Text GLabel 1650 5275 2    60   Input ~ 0
GND
Text GLabel 1650 5375 2    60   Input ~ 0
GND
Text GLabel 1650 5475 2    60   Input ~ 0
GND
Text GLabel 1650 5575 2    60   Input ~ 0
GND
NoConn ~ 1150 5575
Text GLabel 1150 5475 0    60   Input ~ 0
LIMIT_A
$Comp
L CONN_02X03 P21
U 1 1
P 1400 6075
F 0 "P21" H 1400 6275 50  0000 C CNN
F 1 "Clone LIMIT" H 1400 5875 50  0000 C CNN
F 2 "" H 1400 4875 60  0000 C CNN
F 3 "" H 1400 4875 60  0000 C CNN
	1    1400 6075
	1    0    0    -1  
$EndComp
Text GLabel 1750 5975 2    60   Input ~ 0
LIMIT_A
Wire Wire Line
	6800 4500 6600 4500
Wire Wire Line
	6800 4350 6600 4350
Wire Wire Line
	6800 4200 6600 4200
Wire Wire Line
	6800 4050 6600 4050
Wire Wire Line
	6800 3900 6600 3900
Wire Wire Line
	6800 3750 6600 3750
Wire Wire Line
	6800 3500 6600 3500
Wire Wire Line
	6800 3350 6600 3350
Wire Wire Line
	6750 3200 6550 3200
Wire Wire Line
	6750 3050 6550 3050
Wire Wire Line
	6750 2900 6550 2900
Wire Wire Line
	9400 1450 9400 1300
Wire Wire Line
	9400 1300 9450 1300
Wire Wire Line
	8050 1400 8150 1400
Wire Wire Line
	8150 1400 8150 1450
Wire Wire Line
	3550 6050 3350 6050
Wire Wire Line
	3350 6050 3350 6150
Wire Wire Line
	3000 6150 3550 6150
Wire Wire Line
	4950 5850 5150 5850
Wire Wire Line
	4950 5950 5150 5950
Wire Wire Line
	4950 6050 5150 6050
Wire Wire Line
	4950 6150 5150 6150
Wire Wire Line
	1700 7225 1500 7225
Wire Wire Line
	1500 7225 1500 7325
Wire Wire Line
	1150 7325 1700 7325
Wire Wire Line
	3100 7025 3300 7025
Wire Wire Line
	3100 7125 3300 7125
Wire Wire Line
	3100 7225 3300 7225
Wire Wire Line
	3100 7325 3300 7325
Wire Wire Line
	1300 7025 1700 7025
Wire Wire Line
	9200 5050 9000 5050
Wire Wire Line
	9000 5050 9000 5150
Wire Wire Line
	8650 5150 9200 5150
Wire Wire Line
	10600 4850 10800 4850
Wire Wire Line
	10600 4950 10800 4950
Wire Wire Line
	10600 5050 10800 5050
Wire Wire Line
	10600 5150 10800 5150
Wire Wire Line
	8800 4850 9200 4850
Connection ~ 3350 6150
Connection ~ 9000 5150
Connection ~ 1500 7325
Wire Wire Line
	10350 3600 10400 3600
Wire Wire Line
	8800 3700 9100 3700
Wire Wire Line
	9100 3700 9100 3750
Wire Wire Line
	8600 3700 8700 3700
Wire Wire Line
	10400 3600 10400 3150
Wire Wire Line
	10400 3150 10200 3150
Wire Wire Line
	9700 2950 9700 3150
Wire Wire Line
	9700 3150 9600 3150
Wire Wire Line
	6650 5950 6450 5950
Wire Wire Line
	6450 5950 6450 6050
Wire Wire Line
	6100 6050 6650 6050
Wire Wire Line
	8050 5750 8250 5750
Wire Wire Line
	8050 5850 8250 5850
Wire Wire Line
	8050 5950 8250 5950
Wire Wire Line
	8050 6050 8250 6050
Connection ~ 6450 6050
Wire Wire Line
	9600 6250 9550 6250
Wire Wire Line
	9600 5950 9600 6250
Wire Wire Line
	9550 6050 9600 6050
Connection ~ 9600 6050
Wire Wire Line
	9550 6150 9600 6150
Connection ~ 9600 6150
Wire Wire Line
	10000 5950 10000 6250
Wire Wire Line
	10000 6250 10050 6250
Wire Wire Line
	10050 6150 10000 6150
Connection ~ 10000 6150
Wire Wire Line
	10050 6050 10000 6050
Connection ~ 10000 6050
Wire Wire Line
	3150 5750 3550 5750
Wire Wire Line
	3150 5950 3550 5950
Wire Wire Line
	1300 6925 1700 6925
Wire Wire Line
	1300 7125 1700 7125
Wire Wire Line
	6250 5750 6650 5750
Wire Wire Line
	6250 5650 6650 5650
Wire Wire Line
	6250 5850 6650 5850
Wire Wire Line
	8800 4750 9200 4750
Wire Wire Line
	8800 4950 9200 4950
Wire Wire Line
	10600 3350 10400 3350
Connection ~ 10400 3350
Wire Wire Line
	1650 5975 1750 5975
Wire Wire Line
	1700 5975 1700 6175
Wire Wire Line
	1700 6175 1650 6175
Connection ~ 1700 5975
Wire Wire Line
	1650 6075 1700 6075
Connection ~ 1700 6075
Text GLabel 1150 5975 0    60   Input ~ 0
LIMIT_Z
Text GLabel 1150 6075 0    60   Input ~ 0
LIMIT_Y
Text GLabel 1150 6175 0    60   Input ~ 0
LIMIT_X
Wire Wire Line
	3150 5850 3550 5850
Text Notes 3625 1375 0    60   ~ 0
RX1
Text Notes 4275 1375 0    60   ~ 0
RX2
Text Notes 4925 1375 0    60   ~ 0
RX3
Text Notes 5625 1375 0    60   ~ 0
TX1
Text Notes 6300 1375 0    60   ~ 0
TX2
Text Notes 6925 1375 0    60   ~ 0
TX3
Text Notes 3950 2725 0    60   ~ 0
CPLD
Text Notes 8700 2675 0    60   ~ 0
CLK for CPLD
Text Notes 4150 7150 0    60   ~ 0
Voltage Spikes Protection
Text Notes 4150 7400 0    60   ~ 0
Place near each DRV8825\ncarrier VMOT pin.
Text Notes 1150 650  0    60   ~ 0
Decoupling Capacitors
Text Notes 850  1725 0    60   ~ 0
Decoupling Capacitors
$EndSCHEMATC
